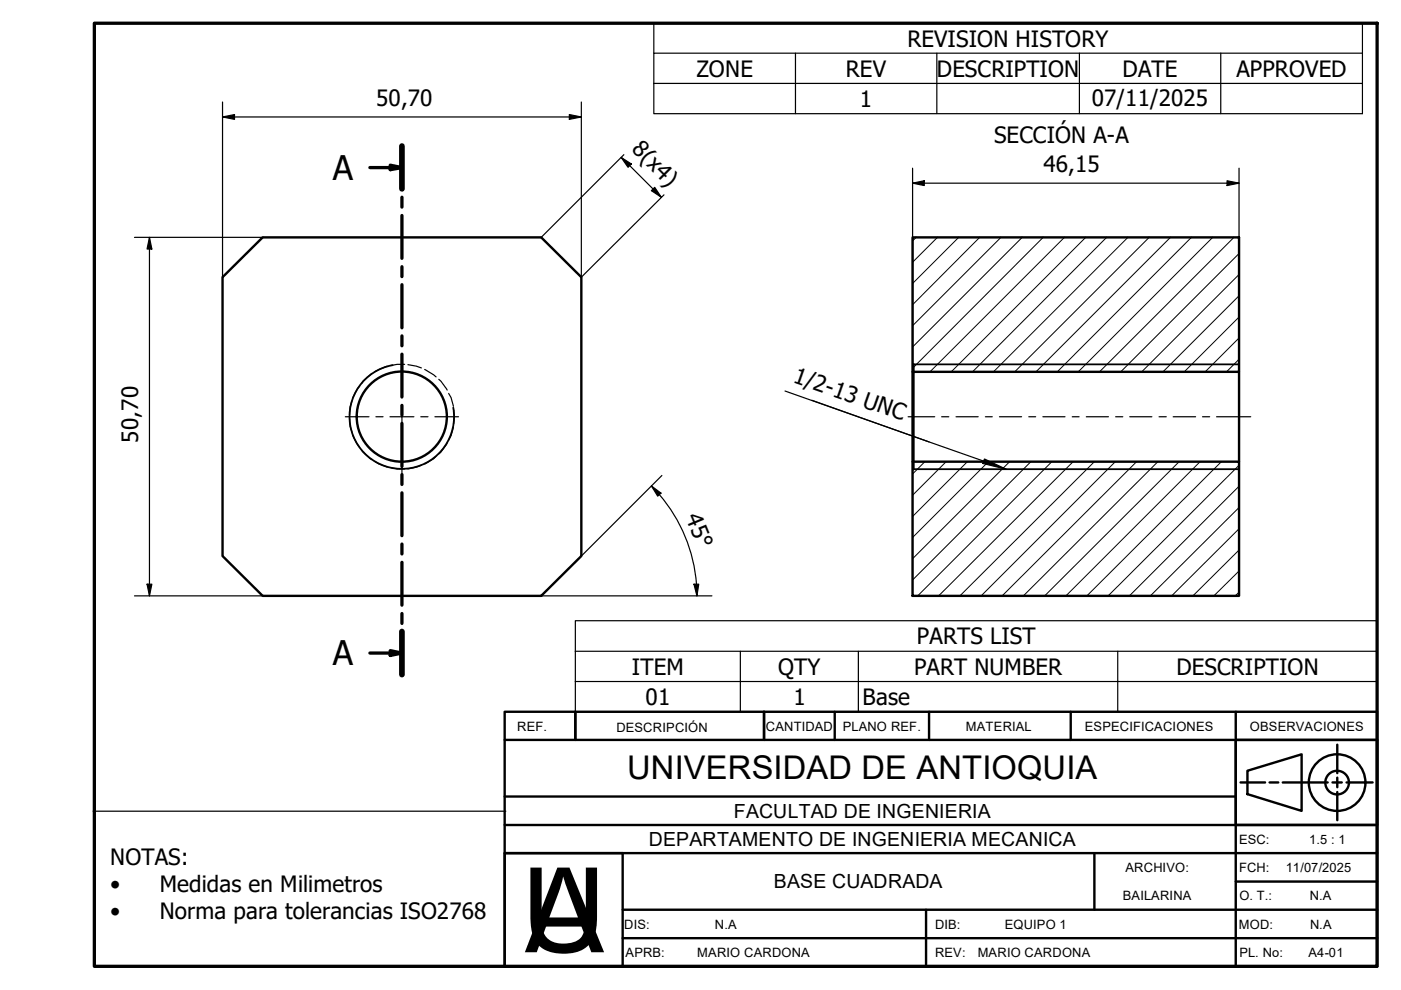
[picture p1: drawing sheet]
<svg xmlns="http://www.w3.org/2000/svg" width="297mm" height="210mm" viewBox="0 0 297 210" stroke-linecap="round" stroke-linejoin="round" font-family="sans-serif">
<!-- layer: Hatch (ISO) -->
<g fill="none" stroke="#000" stroke-width=".21">
<path d="M194.2 50.3l-.7 .8M198.8 50.3l-5.3 5.3M203.3 50.3l-9.8 9.8M207.7 50.3l-14.2 14.3M212.2 50.3l-18.7 18.8M216.7 50.3l-23.2 23.3M221.2 50.3l-27.7 27.8M225.7 50.3l-28.5 28.5M230.2 50.3l-28.5 28.5M234.6 50.3l-28.4 28.5M239.1 50.3l-28.5 28.5M243.6 50.3l-28.5 28.5"/>
<path d="M248.2 50.3l-28.6 28.5M252.6 50.3l-28.4 28.5M257.1 50.3l-28.5 28.5M261.6 50.3l-28.5 28.5M262.7 58.2l-20.6 20.6M262.7 53.8l-25.1 25M262.7 76.2l-2.7 2.6M262.7 71.7l-7.2 7.1M262.7 67.2l-11.6 11.6M262.7 62.7l-16.1 16.1M196.1 97.9l-2.6 2.6M200.6 97.9l-7.1 7.1"/>
<path d="M205.1 97.9l-11.6 11.6M209.5 97.9l-16 16.1M214.1 97.9l-20.6 20.6M218.6 97.9l-25.1 25.1M223 97.9l-28.4 28.4M227.5 97.9l-28.5 28.4M232 97.9l-28.5 28.4M236.5 97.9l-28.5 28.4M241 97.9l-28.5 28.4M245.5 97.9l-28.5 28.4M250 97.9l-28.5 28.4M254.4 97.9l-28.4 28.4"/>
<path d="M259 97.9l-28.6 28.4M262.7 98.7l-27.8 27.6M262.7 116.6l-9.8 9.7M262.7 112.1l-14.3 14.2M262.7 107.6l-18.8 18.7M262.7 103.1l-23.2 23.2M262.7 125.6l-.8 .7M262.7 121.1l-5.3 5.2"/>
</g>
<!-- layer: Visible (ISO) -->
<g fill="none" stroke="#000" stroke-width=".51">
<path d="M47.2 58.8l8.5-8.5h59l8.6 8.5v59.1l-8.6 8.4h-59l-8.5-8.4zM193.5 50.3h69.2v28.5h-69.2zM193.5 78.8v19.1M193.7 77.3v22.2M262.7 78.8v19.1M193.5 97.9h69.2v28.4h-69.2z"/>
<circle cx="85.2" cy="88.3" r="9.6"/>
</g>
<!-- layer: Visible Narrow (ISO) -->
<path d="M83.3 77.4a11.1 11.1 0 0 0-9 12.9 11.1 11.1 0 0 0 12.8 8.9 11.1 11.1 0 0 0 9-12.8M193.7 77.3h69M193.7 99.5h69" fill="none" stroke="#000" stroke-width=".38"/>
<!-- layer: Section Line (ISO) -->
<g fill="none" stroke="#000" stroke-width=".7">
<path d="M78.4 35.5h6.8M82.7 35l2.5 .5-2.5 .5zM85.2 31v9M85.2 41.8v2.1M85.2 45.7v9.1M85.2 56.6v2M85.2 60.4v9.1M85.2 71.2v2.1M85.2 75.1v9.1M85.2 86v2M85.2 89.8v9.1M85.2 100.6v2.1"/>
<path d="M85.2 104.5v9.1M85.2 115.4v2M85.2 119.2v9.1M78.4 138.5h6.8M82.7 138l2.5 .5-2.5 .5zM85.2 130.1v2.1M85.2 133.9v9.1"/>
</g>
<path d="M85.2 31v9M85.2 133.9v9.1" fill="none" stroke="#000" stroke-width="1.2"/>
<path d="M82.7 35l2.5 .5-2.5 .5zM82.7 138l2.5 .5-2.5 .5z" fill="#000"/>
<!-- layer: Symbol (ISO) -->
<g fill="none" stroke="#000" stroke-width=".25">
<path d="M138.6 11.3v-6.4h150.3v6.4M138.6 17.7h150.3M168.7 11.3v12.8M198.6 11.3v12.8M228.9 11.3v12.8M258.8 11.3v12.8M288.9 11.3h-150.3v6.4M288.9 11.3v12.8h-150.3v-6.4M166.4 82.9l30.6 10.8M172.1 84.9l41.2 14.6M208.7 97.3l4.6 2.2-4.9-1.2zM122 138.1v-6.5h170v6.5"/>
<path d="M122 138.1h170v6.4M122 138.1v12.8h170v-6.4M157 138.1v12.8M182 138.1v12.8M237 138.1v12.8M122 144.5h170"/>
</g>
<!-- layer: Border (ISO) -->
<path d="M20 4.9h272v200h-272z" fill="none" stroke="#000" stroke-width=".7"/>
<!-- layer: Title (ISO) -->
<g fill="none" stroke="#000" stroke-width=".51">
<path d="M107 150.9h185v54h-185zM107 156.9h185M122 150.9v6M162 150.9v6M177 150.9v6M197 150.9v6M227 150.9v6M262 156.9h30v18h-30zM262 150.9v54M283.5 157.9v6M107 168.9h155M107 174.9h185"/>
<path d="M263 165.9h5.2M264.5 163.4l11.5-3.5v12l-11.5-3.5zM269.2 165.9h1.8M272 165.9h9.5M282.5 165.9h2M283.5 164.9v2M283.5 167.9v6M285.5 165.9h5.5M107 180.9h185M132 198.9h160M132 192.9h160M196.3 192.9v12"/>
<path d="M232 180.9v12M262 186.9h30M107 204.9v-24h25v24"/>
<circle cx="283.5" cy="165.9" r="6"/>
<circle cx="283.5" cy="165.9" r="2.51"/>
</g>
<!-- layer: Sketch Geometry (ISO) -->
<g fill="none" stroke="#000" stroke-width=".25">
<path d="M78.8 79.2l-1.8 1.6-.3 .5M82.1 77.6l-2.7 1.2M85.8 77.3h-1.6l-1.3 .2M86.5 77.3l1.8 .3 1 .4M90 78.3l2.5 1.6M74.1 88.7l.1 1.7 .4 1.2M74.6 85.1l-.4 1.2-.1 1.7M74.8 92.3l1 1.9 .5 .6M76.3 81.8l-.5 .7-1 1.9M76.7 95.5l2.1 1.9M79.4 97.8l.9 .5 1.8 .7M82.9 99.2l1.3 .2h1.6"/>
<path d="M89.3 98.7l-2.8 .7M92.5 96.7l-.6 .6-1.9 1.1M93 80.4l.5 .4 1.3 1.9M94.8 94l-1.3 1.9-.5 .3M95.1 83.4l.5 .9 .5 1.8M96.1 90.5l-.5 1.9-.5 .9M96.2 86.9l.1 1.5-.1 1.4M19.7 172h87.6"/>
</g>
<!-- layer: Dimension (ISO) -->
<g fill="none" stroke="#000" stroke-width=".25">
<path d="M47.2 24.8l2.5-.5v1zM47.2 24.8h76.1M47.2 21.6v37.2M120.7 24.3l2.6 .5-2.6 .5zM123.3 21.6v37.2l17.5-17.5M131.7 33.4l2.2 1.4-.7 .7zM131.7 33.4l8.5 8.4M132.3 32.8l-17.6 17.5M193.5 38.8l2.5-.5v1zM193.5 38.8h69.2M193.5 35.7v43.1M260.2 38.3l2.5 .5-2.5 .5z"/>
<path d="M262.7 35.7v43.1M28.5 50.3h27.2M31.7 50.3l.5 2.5h-1zM31.7 50.3v76M138.1 40.4l.7-.7 1.4 2.1zM138.1 103l2 1.6-.7 .6zM138.1 103l1.7 1.9M139.8 104.9a33 33 0 0 1 7.9 19M140.3 100.8l-17 17.1M28.5 126.3h27.2M31.2 123.9h1l-.5 2.4zM114.7 126.3h36.2"/>
<path d="M147.1 123.9h1l-.3 2.4zM147.6 123.9l.2 2.4"/>
</g>
<path d="M47.2 24.8l2.5-.5v1zM120.7 24.3l2.6 .5-2.6 .5zM131.7 33.4l2.2 1.4-.7 .7zM193.5 38.8l2.5-.5v1zM260.2 38.3l2.5 .5-2.5 .5zM31.7 50.3l.5 2.5h-1zM138.1 40.4l.7-.7 1.4 2.1zM138.1 103l2 1.6-.7 .6zM31.2 123.9h1l-.5 2.4zM147.1 123.9h1l-.3 2.4z" fill="#000"/>
<!-- layer: Center Mark (ISO) -->
<path d="M85.2 76.3v5M73.2 88.4h5M79.7 88.4h1.5M82.7 88.4h5.1M85.2 82.8v1.5M85.2 85.8v5M85.2 92.4v1.4M85.2 95.3v5.1M89.2 88.4h1.5M92.2 88.4h5" fill="none" stroke="#000" stroke-width=".25"/>
<!-- layer: Centerline (ISO) -->
<g fill="none" stroke="#000" stroke-width=".25">
<path d="M192.5 88.4h5.7M199.6 88.4h1.6M202.7 88.4h4.7M208.9 88.4h1.5M211.9 88.4h4.7M218.1 88.4h1.5M221.1 88.4h4.7M227.3 88.4h1.5M230.3 88.4h4.7M236.5 88.4h1.6M239.5 88.4h4.7M245.7 88.4h1.6"/>
<path d="M248.7 88.4h4.8M255 88.4h1.5M257.9 88.4h7.3"/>
</g>
<!-- layer: Symbol (ISO) -->
<path d="M208.7 97.3l4.6 2.2-4.9-1.2z" fill="#000"/>
<g font-size="25.1">
<text x="110.5" y="201.9">U</text>
<text x="111.3" y="201.9">A</text>
</g>
<g font-size="7.2">
<text x="70.5" y="38.1">A</text>
<text x="70.5" y="141.1">A</text>
</g>
<text font-size="6.9" x="133" y="165.3">UNIVERSIDAD DE ANTIOQUIA</text>
<g font-size="4.8">
<text x="192.4" y="9.9">REVISION HISTORY</text>
<text x="147.6" y="16.2">ZONE</text>
<text x="179.3" y="16.2">REV</text>
<text x="198.6" y="16.2">DESCRIPTION</text>
<text x="238" y="16.2">DATE</text>
<text x="262.1" y="16.2">APPROVED</text>
<text x="79.8" y="22.4">50,70</text>
<text x="182.3" y="22.6">1</text>
<text x="231.5" y="22.4">07/11/2025</text>
<text x="133.7" y="31.8" transform="rotate(45 133.7 31.8)">8(x4)</text>
<text x="210.8" y="30.3">SECCIÓN A-A</text>
<text x="221.2" y="36.4">46,15</text>
<text x="168" y="81" transform="rotate(20 168 81)">1/2-13 UNC</text>
<text x="29.3" y="93.8" transform="rotate(-90 29.3 93.8)">50,70</text>
<text x="145.3" y="109.6" transform="rotate(68 145.3 109.6)">45°</text>
<text x="194.4" y="136.6">PARTS LIST</text>
<text x="134" y="143">ITEM</text>
<text x="165" y="143">QTY</text>
<text x="193.8" y="143">PART NUMBER</text>
<text x="249.4" y="143">DESCRIPTION</text>
<text x="136.8" y="149.5">01</text>
<text x="168.2" y="149.5">1</text>
<text x="182.9" y="149.5">Base</text>
<text x="23.4" y="183.3">NOTAS:</text>
<text x="23.4" y="189.1">•</text>
<text x="33.9" y="189.1">Medidas en Milimetros</text>
<text x="23.4" y="194.9">•</text>
<text x="33.9" y="194.9">Norma para tolerancias ISO2768</text>
</g>
<g font-size="4.1">
<text x="155.6" y="173.4">FACULTAD DE INGENIERIA</text>
<text x="137.5" y="179.4">DEPARTAMENTO DE INGENIERIA MECANICA</text>
<text x="164.1" y="188.4">BASE CUADRADA</text>
</g>
<g font-size="2.7">
<text x="109.7" y="154.9">REF.</text>
<text x="130.7" y="155.2">DESCRIPCIÓN</text>
<text x="162.4" y="154.9">CANTIDAD</text>
<text x="178.7" y="154.9">PLANO REF.</text>
<text x="204.8" y="154.9">MATERIAL</text>
<text x="230" y="154.9">ESPECIFICACIONES</text>
<text x="265" y="154.9">OBSERVACIONES</text>
<text x="262.7" y="178.9">ESC:</text>
<text x="277.6" y="178.9">1.5 : 1</text>
<text x="238.6" y="184.9">ARCHIVO:</text>
<text x="262.7" y="184.9">FCH:</text>
<text x="272.6" y="184.9">11/07/2025</text>
<text x="238.1" y="190.9">BAILARINA</text>
<text x="262.8" y="190.9">O. T.:</text>
<text x="277.7" y="190.9">N.A</text>
<text x="132.3" y="196.9">DIS:</text>
<text x="151.6" y="196.9">N.A</text>
<text x="198.2" y="196.9">DIB:</text>
<text x="213" y="196.9">EQUIPO 1</text>
<text x="262.6" y="196.9">MOD:</text>
<text x="277.7" y="196.9">N.A</text>
<text x="132.6" y="202.9">APRB:</text>
<text x="147.8" y="202.9">MARIO CARDONA</text>
<text x="198.2" y="202.9">REV:</text>
<text x="207.3" y="202.9">MARIO CARDONA</text>
<text x="262.8" y="203">PL. No:</text>
<text x="277.4" y="203">A4-01</text>
</g>
</svg>
